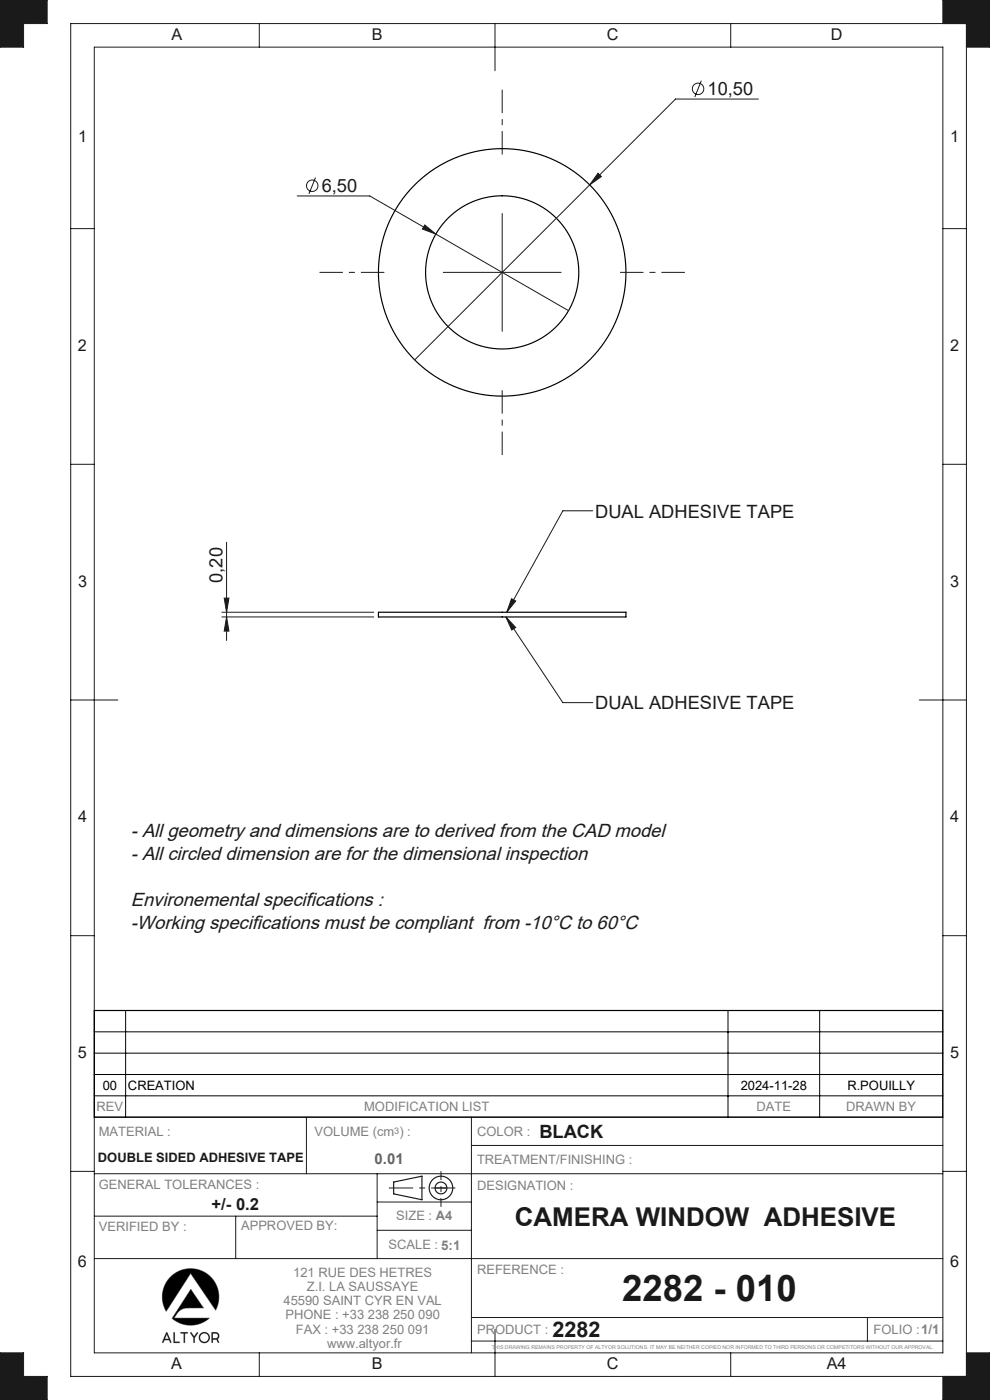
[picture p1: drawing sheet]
<svg xmlns="http://www.w3.org/2000/svg" width="210mm" height="297mm" viewBox="0 0 210 297" stroke-linecap="round" stroke-linejoin="round" font-family="sans-serif">
<g fill="none" stroke="#000" stroke-width=".25">
<path d="M80.3 129.9h52.5v1h-52.5z"/>
<circle cx="106.5" cy="57.8" r="16.3"/>
<circle cx="106.5" cy="57.8" r="26.2"/>
</g>
<g fill="none" stroke="#191924" stroke-width=".25">
<path d="M83.5 250.8l6-1.3v5l-6-1.2z"/>
<circle cx="93.5" cy="252" r="2.5"/>
<circle cx="93.5" cy="252" r="1.25"/>
</g>
<g fill="none" stroke="#808080" stroke-width=".21">
<path d="M36.1 271a6 6 0 0 1 7.8-.7 6 6 0 0 1 1.8 7.6l-5.3-7.8-5.1 8.1a6 6 0 0 1 .8-7.2zM40.5 273.6l2.6 3.9h-3.2a2.69 2.69 0 0 0-2.4 1.3l-.6 .8h7.5a6 6 0 0 1-7.9 .1zM34.5 284.8h.1M34.5 284.8l.3-.5h1.1l.3 .5M35.4 283l.4 1.1h-.9zM36.2 284.8l-.8-2.1-.9 2.1M36.2 284.8h.1M36.9 282.7h.1v2h1l.1 .1h-1.2zM38.3 282.7h1.5l-.6 .1-.1 2-.1-2h-.6zM40.5 282.7l.7 .9 .6-.9h.1l-.6 1.1v1h-.2a2.04 2.04 0 0 0-.7-2zM44.9 282.8l.9-.1a.74 .74 0 0 1 .7 .5 .74 .74 0 0 1-.4 .9l.2 .7M44.9 282.8v2h.2v-.7h.8l.4 .7"/>
<path d="M45.1 282.8h.7a.56 .56 0 0 1 .5 .6 .56 .56 0 0 1-.5 .6h-.7zM46.3 284.8h.1"/>
<circle cx="43.3" cy="283.8" r="1.12"/>
<circle cx="43.3" cy="283.8" r=".96"/>
</g>
<path d="M92.3 252h2.5" fill="none" stroke="#191924" stroke-width=".21" stroke-dasharray="30.5 1.3 1.3 1.3" stroke-linecap="butt"/>
<path d="M93.5 248.5v7.5" fill="none" stroke="#191924" stroke-width=".21" stroke-dasharray="30.5 1.3 1.3 1.3" stroke-dashoffset="28.6" stroke-linecap="butt"/>
<path d="M82.5 252h14.1" fill="none" stroke="#191924" stroke-width=".21" stroke-dasharray="30.5 1.3 1.3 1.3" stroke-dashoffset="25.3" stroke-linecap="butt"/>
<g fill="none" stroke="#191924" stroke-width=".21">
<path d="M0 0h10v5h-5v5h-5zM15 5h190v287h-190zM20 10h180v277h-180zM55 5v5M105 5v10M155 5v5M200 5v-5h10v10h-5M15 48.5h5M200 48.5h5M15 98.5h5M200 98.5h5M15 148.5h10"/>
<path d="M195 148.5h10M15 198.5h5M200 198.5h5M20 237h180M65 237v12M100 237v50M15 248.5h5M20 249h180M20 258h60M50 258v9M80 249v18M80 255h20"/>
<path d="M100 243h100M200 248.5h5M20 267h180M80 261h20M100 279.5h100M184 279.5v5M0 287h5v5h5v5h-10zM55 287v5M100 284.5h100M105 282v10M155 287v5M205 287h5v10h-10v-5"/>
</g>
<path d="M36.2 270.9a6 6 0 0 0-.9 7.3l5.1-8.1 5.3 7.8a6 6 0 0 0-1.7-7.6 6 6 0 0 0-7.8 .6zM40.5 273.6l-4 6.1a6 6 0 0 0 7.9-.1h-7.5l.6-.8a2.65 2.65 0 0 1 2.4-1.3h3.2zM35.3 282.7l-.8 2.1h.1l.2-.5h1.1l.3 .5-.8-2.1zM35.4 283l.4 1.1h-.9zM38.3 282.7l.1 .1h.6v2h.1l.1-2 .6-.1zM36.9 282.7v2.1h1.1v-.1h-1v-2zM42.2 283.8a1.15 1.15 0 0 0 2.3 0 1.15 1.15 0 0 0-2.3 0zM42.4 283.8a.96 .96 0 0 1 1.9 0 .96 .96 0 0 1-1.9 0zM40.4 282.7l.7 1.1v1h.1l.1-1 .6-1.1h-.1l-.6 .9zM45 282.7l-.1 2.1h.2v-.7h.8l.5 .7-.3-.7 .4-.5-.2-.6-.4-.3zM45.1 282.8l1 .2 .2 .4-.1 .4-.3 .2h-.8z" fill-rule="evenodd" fill="#000"/>
<path d="M0 287v10h10v-5h-5v-5zM200 0h10v10h-5v-5h-5zM200 292h5v-5h5v10h-10zM0 0h10v5h-5v5h-5z" fill-rule="evenodd" fill="#191924"/>
<g fill="none" stroke="#191924" stroke-width=".21">
<path d="M148.8 17.1l-1.4 3.5M66.9 37.7l-1.4 3.4M126.9 36.7l.7 .8-2.5 1.7zM160.9 21h-17.6l-55.3 55.3M63 41.6h15.4l14.1 8.1M90.1 47.7l2.4 2-2.9-1.1zM92.5 49.7l28.1 16.2M94 57.8h25M106.5 45.3v25M48.1 115v20.9M125.7 108.4h-6.3l-11.9 21.5M47.1 129.9h32.2"/>
<path d="M47.1 130.9h32.2M47.6 126.9h1l-.5 3zM48.1 130.9l.5 3h-1zM107.3 130.9l2.1 2.2-.8 .6zM107.3 130.9l12.1 18.2h6.3M108.5 127l.9 .5-1.9 2.4z"/>
<circle cx="148.1" cy="18.8" r="1.21"/>
<circle cx="66.2" cy="39.4" r="1.21"/>
</g>
<path d="M106.5 32.8v-13.8M81.5 57.8h-13.7M131.5 57.8h13.8M106.5 82.8v13.7" fill="none" stroke="#191924" stroke-width=".21" stroke-dasharray="30.5 1.3 1.3 1.3" stroke-dashoffset="25.5" stroke-linecap="butt"/>
<path d="M20 218.9h180M26.6 214.4v22.6M154.4 214.4v22.6M173.9 214.4v22.6M20 223.4h180M20 227.9h180M20 232.5h180" fill="none" stroke="#000" stroke-width=".21"/>
<path d="M20 214.4h180v22.6h-180z" fill="none" stroke="#000" stroke-width=".25"/>
<g fill="#191924">
<path d="M108.5 127l.9 .5-1.9 2.4zM107.3 130.9l2.1 2.2-.8 .6z"/>
<path d="M126.9 36.7l-1.8 2.5 2.5-1.7zM90.1 47.7l-.5 .9 2.9 1.1z"/>
<path d="M47.6 126.9h1l-.5 3zM48.1 130.9l.5 3h-1z"/>
</g>
<text font-size="7.8" fill="#191924" x="131.9" y="276">2282 - 010</text>
<text font-size="5.5" fill="#191924" x="109.2" y="260.2">CAMERA WINDOW ADHESIVE</text>
<text font-size="4.6" fill="#191924" x="117.2" y="283.6">2282</text>
<g font-size="4" fill="#191924">
<text x="27.8" y="177.5">- All geometry and dimensions are to derived from the CAD model</text>
<text x="27.8" y="182.4">- All circled dimension are for the dimensional inspection</text>
<text x="27.8" y="197.1">-Working specifications must be compliant from -10°C to 60°C</text>
<text x="27.8" y="192.2">Environemental specifications :</text>
</g>
<g font-size="3.9" fill="#191924">
<text x="150.1" y="20.1">10,50</text>
<text x="68.2" y="40.7">6,50</text>
<text x="126.3" y="109.8">DUAL ADHESIVE TAPE</text>
<text x="47.2" y="123.7" transform="rotate(-90 47.2 123.7)">0,20</text>
<text x="126.3" y="150.5">DUAL ADHESIVE TAPE</text>
<text x="114.4" y="241.3">BLACK</text>
</g>
<text font-size="3.5" fill="#191924" x="44.9" y="256.8">+/- 0.2</text>
<g font-size="3.4" fill="#191924">
<text x="36.4" y="8.5">A</text>
<text x="78.9" y="8.5">B</text>
<text x="128.8" y="8.5">C</text>
<text x="176.3" y="8.5">D</text>
<text x="16.6" y="30.2">1</text>
<text x="201.5" y="30.2">1</text>
<text x="16.5" y="74.5">2</text>
<text x="201.5" y="74.5">2</text>
<text x="16.6" y="124.4">3</text>
<text x="201.5" y="124.5">3</text>
<text x="16.5" y="174.5">4</text>
<text x="201.5" y="174.5">4</text>
<text x="16.5" y="224.5">5</text>
<text x="201.5" y="224.5">5</text>
<text x="16.5" y="268.7">6</text>
<text x="201.5" y="268.7">6</text>
<text x="36.3" y="290.5">A</text>
<text x="78.8" y="290.5">B</text>
<text x="128.7" y="290.5">C</text>
<text x="175.4" y="290.5">A4</text>
</g>
<text font-size="3.2" fill="#646464" x="79.5" y="247">0.01</text>
<g font-size="2.7">
<text x="21.8" y="231.2">00</text>
<text x="27.1" y="231.2">CREATION</text>
<text x="157.1" y="231.2">2024-11-28</text>
<text x="179.7" y="231.2">R.POUILLY</text>
</g>
<g font-size="2.7" fill="#808080">
<text x="20.5" y="235.7">REV</text>
<text x="77.3" y="235.7">MODIFICATION LIST</text>
<text x="160.5" y="235.7">DATE</text>
<text x="179.5" y="235.7">DRAWN BY</text>
<text x="21" y="241">MATERIAL :</text>
<text x="66.7" y="241.1">VOLUME (cm ) :</text>
<text x="101.2" y="241.1">COLOR :</text>
<text x="101.2" y="247">TREATMENT/FINISHING :</text>
<text x="21" y="252.2">GENERAL TOLERANCES :</text>
<text x="101.2" y="252.4">DESIGNATION :</text>
<text x="21" y="261.1">VERIFIED BY :</text>
<text x="51.1" y="260.9">APPROVED BY:</text>
<text x="84" y="258.8">SIZE : A4</text>
<text x="82.4" y="265.1">SCALE : 5:1</text>
<text x="62.2" y="270.9">121 RUE DES HETRES</text>
<text x="65.1" y="273.9">Z.I. LA SAUSSAYE</text>
<text x="101.2" y="270.2">REFERENCE :</text>
<text x="60.1" y="276.9">45590 SAINT CYR EN VAL</text>
<text x="60.5" y="279.9">PHONE : +33 238 250 090</text>
<text x="62.8" y="282.9">FAX : +33 238 250 091</text>
<text x="69.4" y="285.9">www.altyor.fr</text>
<text x="101.2" y="283">PRODUCT :</text>
<text x="185.3" y="283">FOLIO :1/1</text>
</g>
<text font-size="2.7" fill="#191924" x="20.8" y="246.6">DOUBLE SIDED ADHESIVE TAPE</text>
<text font-size="1.9" fill="#808080" x="83.6" y="240.6">3</text>
<text font-size="1.1" fill="#808080" x="104.3" y="286.2">THIS DRAWING REMAINS PROPERTY OF ALTYOR SOLUTIONS. IT MAY BE NEITHER COPIED NOR INFORMED TO THIRD PERSONS OR COMPETITORS WITHOUT OUR APPROVAL.</text>
</svg>
